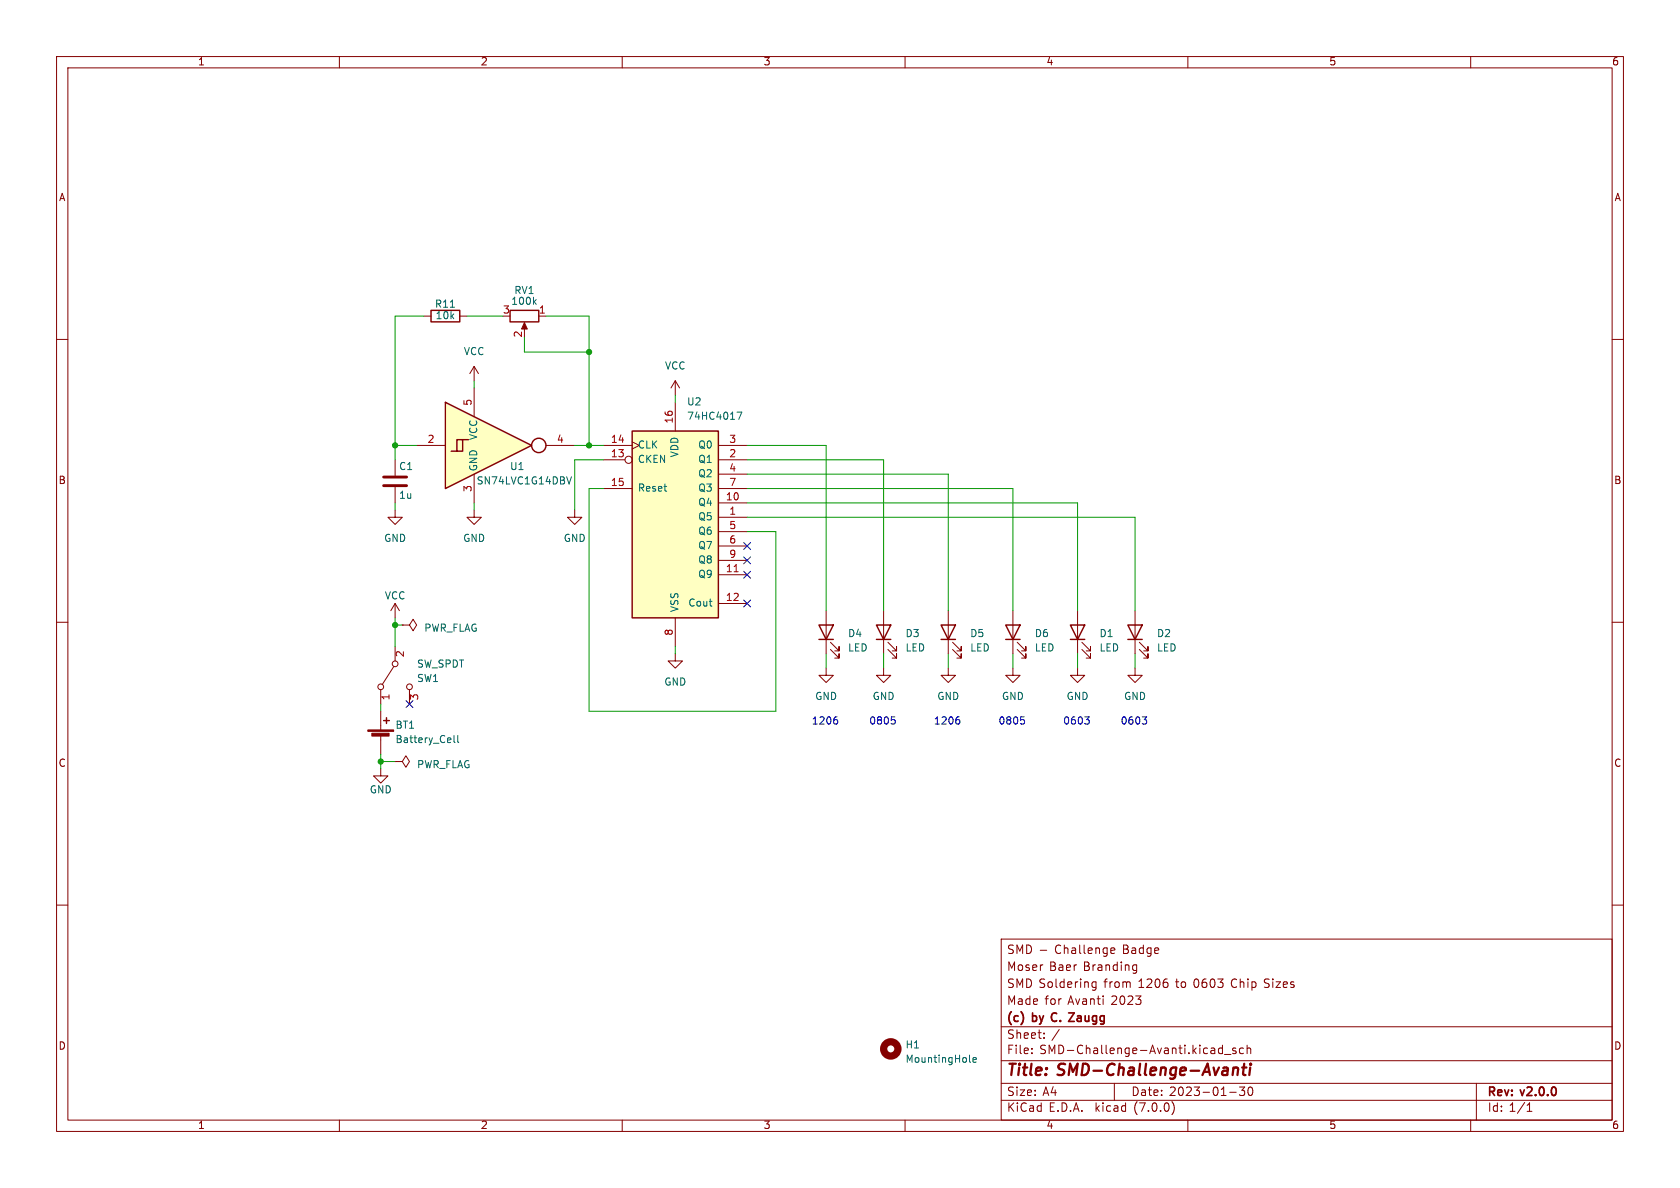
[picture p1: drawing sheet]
<svg xmlns="http://www.w3.org/2000/svg" width="297mm" height="210mm" viewBox="0 0 297 210" stroke-linecap="round" stroke-linejoin="round" font-family="sans-serif">
<g fill="none" stroke="#840000" stroke-width=".18">
<path d="M10 10h277v190h-277zM12 12h273v186h-273zM60 10v2M110 10v2M160 10v2M210 10v2M260 10v2M10 60h2M74.9 55.9h1.3M81.3 55.9h1.2M92.7 57.4v1M95.2 55.9h1.3"/>
<path d="M285 60h2M83.8 64.8l-.7 1.2M83.8 64.8v2.5M83.8 64.8l.8 1.2M106.7 78.7h5.1M111.8 78.1l1.2 .6-1.2 .7M119.4 67.3l-.8 1.3M119.4 67.3v2.6M119.4 71.1v5.1M119.4 67.3l.7 1.3M127 78.7h5.1M69.8 90.2v1.2h1.3l-1.3 1.3-1.2-1.3h1.2"/>
<path d="M69.8 81.3v2.8M69.8 86.1v2.8M83.8 90.2v1.2h1.3l-1.3 1.3-1.3-1.3h1.3M106.7 81.3h3.8M106.7 86.4h5.1M127 91.4h5.1M127 88.9h5.1M127 81.3h5.1M127 86.4h5.1M127 83.8h5.1M127 94h5.1M127 96.5h5.1"/>
<path d="M127 99.1h5.1M10 110h2M69.6 117.9l-2 3.1M69.8 106.7v2.5M69.8 114.3v2.5M69.8 106.7l-.7 1.3M69.8 106.7l.8 1.3M71.1 110.5h1.3l.6-1 .7 1-.7 1-.6-1M71.1 110.5h.1M119.4 115.6v1.2h1.2l-1.2 1.3-1.3-1.3h1.3M119.4 109.2v5.1M127 101.6h5.1"/>
<path d="M127 106.7h5.1M146 118.1v1.3h1.3l-1.3 1.3-1.2-1.3h1.2M146 108v7.6M146.8 114.8l1.5 1.5v-.7v.7h-.7M146.8 113.5l1.5 1.6v-.8v.8h-.7M156.2 118.1v1.3h1.3l-1.3 1.3-1.3-1.3h1.3M156.2 108v7.6M157 114.8l1.5 1.5v-.7v.7h-.8M157 113.5l1.5 1.6v-.8v.8h-.8M167.6 118.1v1.3h1.3l-1.3 1.3-1.2-1.3h1.2M167.6 108v7.6M168.4 114.8l1.5 1.5v-.7v.7h-.7"/>
<path d="M168.4 113.5l1.5 1.6v-.8v.8h-.7M179.1 118.1v1.3h1.2l-1.2 1.3-1.3-1.3h1.3M179.1 108v7.6M179.8 114.8l1.6 1.5v-.7v.7h-.8M179.8 113.5l1.6 1.6v-.8v.8h-.8M190.5 118.1v1.3h1.3l-1.3 1.3-1.3-1.3h1.3M190.5 108v7.6M191.3 114.8l1.5 1.5v-.7v.7h-.8M191.3 113.5l1.5 1.6v-.8v.8h-.8M200.7 118.1v1.3h1.2l-1.2 1.3-1.3-1.3h1.3M200.7 108v7.6M201.4 114.8l1.5 1.5v-.7v.7h-.7"/>
<path d="M201.4 113.5l1.5 1.6v-.8v.8h-.7M285 110h2M67.3 135.9v1.3h1.3l-1.3 1.2-1.3-1.2h1.3M67.3 121.9v2.6M67.3 125.7v3.3M67.3 130v3.4M69.8 134.6h1.3l.7-1 .6 1-.6 1-.7-1M69.8 134.6h.1M72.4 121.9v2.6M10 160h2M285 160h2M177 166h108v32h-108z"/>
<path d="M183.9 168h1.1M193 174.3l.3 .3 .5-.1M193.8 173.6v1.2l-.3 .3-.4-.1M193.8 173.6h-.5l-.3 .2M196.4 168.5h.6M196.4 167.6h.5l.2 .3-.7 .2M200.4 171.5h.5M200.4 170.6h.5M200.9 170.6v1.2l-.1 .2-.4 .1M60 198v2M110 198v2M160 198v2"/>
<path d="M177 194.5h108M177 191.5h108M177 187.5h108M177 181.5h108M182.4 186.1v.2M182.4 185.3v.2M184.6 183.4v.2M184.6 182.6v.2M197 191.5v3M207.2 194.8a1.74 1.74 0 0 1 0 2.2M210 198v2M215.5 186.1l.2 .2 .4-.1"/>
<path d="M216.1 184.8v1.5M216.1 185.3h-.4l-.2 .1M216.5 186.4h1.1M217.4 193.1h1.1M218.5 185.3h-.4l-.2 .2 .1 .2 .5 .1v.4h-.6M219.1 192.2h.9l-.5 .5 .5 .2v.6l-.2 .2h-.5l-.2-.2M219.8 185.3h-.4l-.3 .2v.5l.2 .2h.5M220.5 185.4l.2-.1h.3l.1 1M220.5 184.8v1.5M220.8 192.3l.2-.1a.81 .81 0 0 1 .6 .6 .81 .81 0 0 1-.3 .8l-.2 .1a.81 .81 0 0 1-.3-1.4zM260 198v2M261 191.5v6.5"/>
<path d="M270 196.5h.8M270 195.4l.4-.4v1.5"/>
<circle cx="111.1" cy="81.3" r=".63"/>
<circle cx="69.9" cy="117.3" r=".51"/>
<circle cx="67.3" cy="121.4" r=".51"/>
<circle cx="72.4" cy="121.4" r=".51"/>
</g>
<path d="M218.2 188.8l.2-.1 .4 .1v1.2M219.6 188.7h.8M220 188l-.3 1.8 .1 .1 .4 .1M221 188.7l-.1 1.3M221.1 188v.2M221.1 188l-.1 .1 .1 .1M221.1 188l.1 .1-.1 .1" fill="none" stroke="#840000" stroke-width=".4"/>
<path d="M178.8 178.8l-.1 .1M180.5 178.8l.1 .1M188.9 179.1h1l-1 1.5h1" fill="none" stroke="#840000" stroke-width=".3"/>
<path d="M111.8 76.2h15.2v33h-15.2z" fill="#ffffc2" stroke="#ffffc2" stroke-width=".18"/>
<g fill="none" stroke="#840000" stroke-width=".25">
<path d="M76.2 54.9h5.1v2h-5.1zM90.2 54.9h5v2h-5zM111.8 76.2h15.2v33h-15.2zM144.8 110.5h2.5l-1.3 2.5zM144.8 113h2.5M154.9 110.5h2.6l-1.3 2.5zM154.9 113h2.6M166.4 110.5h2.5l-1.3 2.5zM166.4 113h2.5M177.8 110.5h2.5l-1.2 2.5zM177.8 113h2.5M189.2 110.5h2.6l-1.3 2.5z"/>
<path d="M189.2 113h2.6M199.4 110.5h2.5l-1.2 2.5zM199.4 113h2.5M67.8 127.4h1M68.3 126.9v1"/>
</g>
<path d="M129.8 101.1h.7" fill="none" stroke="#a90000" stroke-width=".18"/>
<path d="M94.4 53.3l.4 .5M94.8 53l-.5 .4M130.3 72.9h.8l-.5 1.2M80.3 130v1.1l.1 .2M80.9 130v1.1l.2 .2M171.5 187.7l.1 .1M172 187.4l.6-.2-.1-.2-.3-.1-.2 .2 .1 .6h.4" fill="none" stroke="#006464" stroke-width=".18"/>
<circle cx="157.5" cy="185.4" r="1.27" fill="none" stroke="#840000" stroke-width="1.3"/>
<path d="M67.8 85.9h4.1M67.8 84.3h4.1" fill="none" stroke="#840000" stroke-width=".51"/>
<g fill="#840000" stroke="#840000" stroke-width=".18">
<path d="M92.7 57l.5 1.2h-1z"/>
<path d="M65 129h4.6v.3h-4.6z"/>
<path d="M65.7 129.6h3.1v.5h-3.1z"/>
</g>
<g fill="#ffffc2">
<path d="M81.8 77.7h1z"/>
<path d="M78.7 71.1l15.3 7.6-15.3 7.7z"/>
<path d="M80.8 77.7h1v2.1h-2h1z"/>
</g>
<g fill="none" stroke="#840000" stroke-width=".25">
<path d="M78.7 71.1l15.3 7.6-15.3 7.7zM79.8 79.8h2v-2.1h-1v2.1M81.8 77.7h1"/>
<circle cx="95.2" cy="78.7" r="1.27"/>
</g>
<path d="M73.7 78.7h5M83.8 68.6v5.1M96.5 78.7h5.1M83.8 83.8v5.1M101.6 90.2v1.2h1.3l-1.3 1.3-1.3-1.3h1.3" fill="none" stroke="#840000" stroke-width=".18"/>
<path d="M101 84.3l-.4 1.3" fill="none" stroke="#006464" stroke-width=".18"/>
<path d="M148 127.3l.1 .1-.1 .5M157.6 126.7h.6M158.1 127.3l.2 .1-.2 .5M169.6 127.3l.1 .1-.1 .5M180.5 126.7h.6M181 127.3l.1 .1-.1 .5M191.8 126.7h.8l-.5 .5M192.4 127.3l.2 .1-.2 .5M201.9 126.7h.8l-.4 .5M202.6 127.3l.1 .1-.1 .5" fill="none" stroke="#0000c2" stroke-width=".18"/>
<g fill="none" stroke="#009600" stroke-width=".18">
<path d="M74.9 55.9h-5.1v25.4M82.5 55.9h6.4M92.7 59.7v2.5h11.4M96.5 55.9h7.6v22.8M69.8 78.7h3.9M83.8 67.3v1.3M101.6 78.7h5.1M119.4 69.9v1.2M132.1 78.7h13.9v29.3M69.8 88.9v1.3M83.8 88.9v1.3M106.7 81.3h-5.1v8.9"/>
<path d="M106.7 86.4h-2.6v39.3h33.1v-31.7h-5.1M132.1 83.8h35.5v24.2M132.1 81.3h24.1v26.7M132.1 88.9h58.4v19.1M132.1 86.4h47v21.6M132.1 91.4h68.6v16.6M69.8 109.2v5.1M69.8 110.5h1.3M119.4 114.3v1.3M146 115.6v2.5M156.2 115.6v2.5M167.6 115.6v2.5"/>
<path d="M179.1 115.6v2.5M190.5 115.6v2.5M200.7 115.6v2.5M67.3 124.5v1.2M67.3 133.4v2.5M67.3 134.6h2.5"/>
</g>
<path d="M131.5 98.5l1.2 1.2M131.5 95.9l1.2 1.2M132.7 98.5l-1.2 1.2M132.7 95.9l-1.2 1.2M131.5 101l1.2 1.2M131.5 106.1l1.2 1.2M132.7 101l-1.2 1.2M132.7 106.1l-1.2 1.2M71.8 123.9l1.2 1.2M73 123.9l-1.2 1.2" fill="none" stroke="#000084" stroke-width=".18"/>
<g fill="#009600" stroke="#009600" stroke-width=".18">
<circle cx="104.1" cy="78.7" r=".46"/>
<circle cx="104.1" cy="62.2" r=".46"/>
<circle cx="69.8" cy="78.7" r=".46"/>
<circle cx="69.8" cy="110.5" r=".46"/>
<circle cx="67.3" cy="134.6" r=".46"/>
</g>
<g font-size="2.8" fill="#840000">
<text x="178" y="190.8">Title:</text>
<text x="187.1" y="190.8">SMD-Challenge-Avanti</text>
</g>
<g font-size="2.1" fill="#840000">
<text x="178" y="171.9">Moser</text>
<text x="178" y="168.9">SMD -</text>
<text x="185.5" y="171.9">Baer</text>
<text x="186.5" y="168.9">Challenge</text>
<text x="191.5" y="171.9">Branding</text>
<text x="198.5" y="168.9">Badge</text>
<text x="178" y="177.9">Made</text>
<text x="178" y="174.9">SMD Soldering</text>
<text x="184.7" y="177.9">for</text>
<text x="188.8" y="177.9">Avanti</text>
<text x="195.2" y="174.9">from</text>
<text x="196.5" y="177.9">2023</text>
<text x="201.3" y="174.9">1206</text>
<text x="208" y="174.9">to 0603</text>
<text x="217.9" y="174.9">Chip</text>
<text x="223.8" y="174.9">Sizes</text>
<text x="178" y="183.9">Sheet:</text>
<text x="178" y="181.1">(c)</text>
<text x="182.6" y="181.1">by C.</text>
<text x="185.9" y="183.9">/</text>
<text x="190.1" y="181.1">Zaugg</text>
<text x="178" y="186.6">File:</text>
<text x="183.8" y="186.6">SMD-Challenge-Avanti.kicad_sch</text>
<text x="178" y="196.8">KiCad</text>
<text x="178" y="194">Size:</text>
<text x="184.3" y="194">A4</text>
<text x="185.4" y="196.8">E.D.A.</text>
<text x="193.7" y="196.8">kicad</text>
<text x="200" y="194">Date:</text>
<text x="200.6" y="196.8">(7.0.0)</text>
<text x="206.7" y="194">2023-01-30</text>
<text x="263" y="194.2">Rev:</text>
<text x="263" y="196.8">Id: 1/1</text>
<text x="269" y="194.2">v2.0.0</text>
</g>
<g font-size="1.8" fill="#840000">
<text x="35" y="11.8">1</text>
<text x="85" y="11.8">2</text>
<text x="135" y="11.8">3</text>
<text x="185" y="11.8">4</text>
<text x="235" y="11.8">5</text>
<text x="285" y="11.8">6</text>
<text x="10.4" y="35.8">A</text>
<text x="285.4" y="35.8">A</text>
<text x="10.3" y="85.8">B</text>
<text x="285.3" y="85.8">B</text>
<text x="10.3" y="135.8">C</text>
<text x="285.3" y="135.8">C</text>
<text x="10.3" y="185.8">D</text>
<text x="285.3" y="185.8">D</text>
<text x="35" y="199.8">1</text>
<text x="85" y="199.8">2</text>
<text x="135" y="199.8">3</text>
<text x="185" y="199.8">4</text>
<text x="235" y="199.8">5</text>
<text x="285" y="199.8">6</text>
</g>
<g font-size="1.8" fill="#006464">
<text x="90.9" y="52.3">RV1</text>
<text x="76.8" y="54.7">R11</text>
<text x="77" y="56.7">10k</text>
<text x="90.3" y="54.2">100k</text>
<text x="81.9" y="63.1">VCC</text>
<text x="117.5" y="65.6">VCC</text>
<text x="121.4" y="71.9">U2</text>
<text x="84.6" y="77.9" transform="rotate(-90 84.6 77.9)">VCC</text>
<text x="121.4" y="74.5">74HC4017</text>
<text x="70.5" y="83.4">C1</text>
<text x="84.6" y="83.3" transform="rotate(-90 84.6 83.3)">GND</text>
<text x="90.1" y="83.4">U1</text>
<text x="112.8" y="82.1">CKEN</text>
<text x="112.8" y="79.6">CLK</text>
<text x="120.2" y="81" transform="rotate(-90 120.2 81)">VDD</text>
<text x="123.3" y="82.1">Q1</text>
<text x="123.3" y="79.6">Q0</text>
<text x="70.5" y="88.5">1u</text>
<text x="84.2" y="85.9">SN74LVC1G14DBV</text>
<text x="112.8" y="87.2">Reset</text>
<text x="123.3" y="89.7">Q4</text>
<text x="123.3" y="84.6">Q2</text>
<text x="123.3" y="87.2">Q3</text>
<text x="123.3" y="92.3">Q5</text>
<text x="123.3" y="94.8">Q6</text>
<text x="67.9" y="96.1">GND</text>
<text x="81.8" y="96.1">GND</text>
<text x="99.6" y="96.1">GND</text>
<text x="123.3" y="97.3">Q7</text>
<text x="123.3" y="99.9">Q8</text>
<text x="68" y="106.2">VCC</text>
<text x="121.6" y="107.5">Cout</text>
<text x="123.3" y="102.4">Q9</text>
<text x="74.9" y="112">PWR_FLAG</text>
<text x="120.2" y="108.2" transform="rotate(-90 120.2 108.2)">VSS</text>
<text x="149.9" y="112.9">D4</text>
<text x="160" y="112.9">D3</text>
<text x="171.5" y="112.9">D5</text>
<text x="182.9" y="112.9">D6</text>
<text x="194.3" y="112.9">D1</text>
<text x="204.5" y="112.9">D2</text>
<text x="73.7" y="118.3">SW_SPDT</text>
<text x="149.9" y="115.4">LED</text>
<text x="160" y="115.4">LED</text>
<text x="171.5" y="115.4">LED</text>
<text x="182.9" y="115.4">LED</text>
<text x="194.3" y="115.4">LED</text>
<text x="204.5" y="115.4">LED</text>
<text x="73.7" y="120.8">SW1</text>
<text x="117.4" y="121.5">GND</text>
<text x="144.1" y="124">GND</text>
<text x="154.2" y="124">GND</text>
<text x="165.6" y="124">GND</text>
<text x="177.1" y="124">GND</text>
<text x="188.5" y="124">GND</text>
<text x="198.7" y="124">GND</text>
<text x="69.9" y="129.1">BT1</text>
<text x="69.9" y="131.6">Battery_Cell</text>
<text x="73.7" y="136.1">PWR_FLAG</text>
<text x="65.3" y="140.5">GND</text>
<text x="160" y="185.6">H1</text>
<text x="160" y="188.2">MountingHole</text>
</g>
<g font-size="1.8" fill="#a90000">
<text x="88.9" y="55.6">3</text>
<text x="92.5" y="59.7" transform="rotate(-90 92.5 59.7)">2</text>
<text x="95.2" y="55.6">1</text>
<text x="83.6" y="71.8" transform="rotate(-90 83.6 71.8)">5</text>
<text x="119.1" y="74.9" transform="rotate(-90 119.1 74.9)">16</text>
<text x="75.5" y="78.5">2</text>
<text x="98.4" y="78.5">4</text>
<text x="107.9" y="81">13</text>
<text x="107.9" y="78.5">14</text>
<text x="128.9" y="81">2</text>
<text x="128.9" y="78.5">3</text>
<text x="128.9" y="83.6">4</text>
<text x="83.6" y="87" transform="rotate(-90 83.6 87)">3</text>
<text x="107.9" y="86.1">15</text>
<text x="128.3" y="88.6">10</text>
<text x="128.9" y="86.1">7</text>
<text x="128.9" y="91.2">1</text>
<text x="128.9" y="93.7">5</text>
<text x="128.3" y="101.3">11</text>
<text x="128.9" y="96.3">6</text>
<text x="128.9" y="98.8">9</text>
<text x="128.3" y="106.4">12</text>
<text x="119.1" y="112.4" transform="rotate(-90 119.1 112.4)">8</text>
<text x="71.8" y="116.2" transform="rotate(-90 71.8 116.2)">2</text>
<text x="69.2" y="123.9" transform="rotate(-90 69.2 123.9)">1</text>
<text x="74.3" y="123.9" transform="rotate(-90 74.3 123.9)">3</text>
</g>
<g font-size="1.8" fill="#0000c2">
<text x="143.5" y="128.3">1206</text>
<text x="153.7" y="128.3">0805</text>
<text x="165.1" y="128.3">1206</text>
<text x="176.5" y="128.3">0805</text>
<text x="188" y="128.3">0603</text>
<text x="198.1" y="128.3">0603</text>
</g>
</svg>
